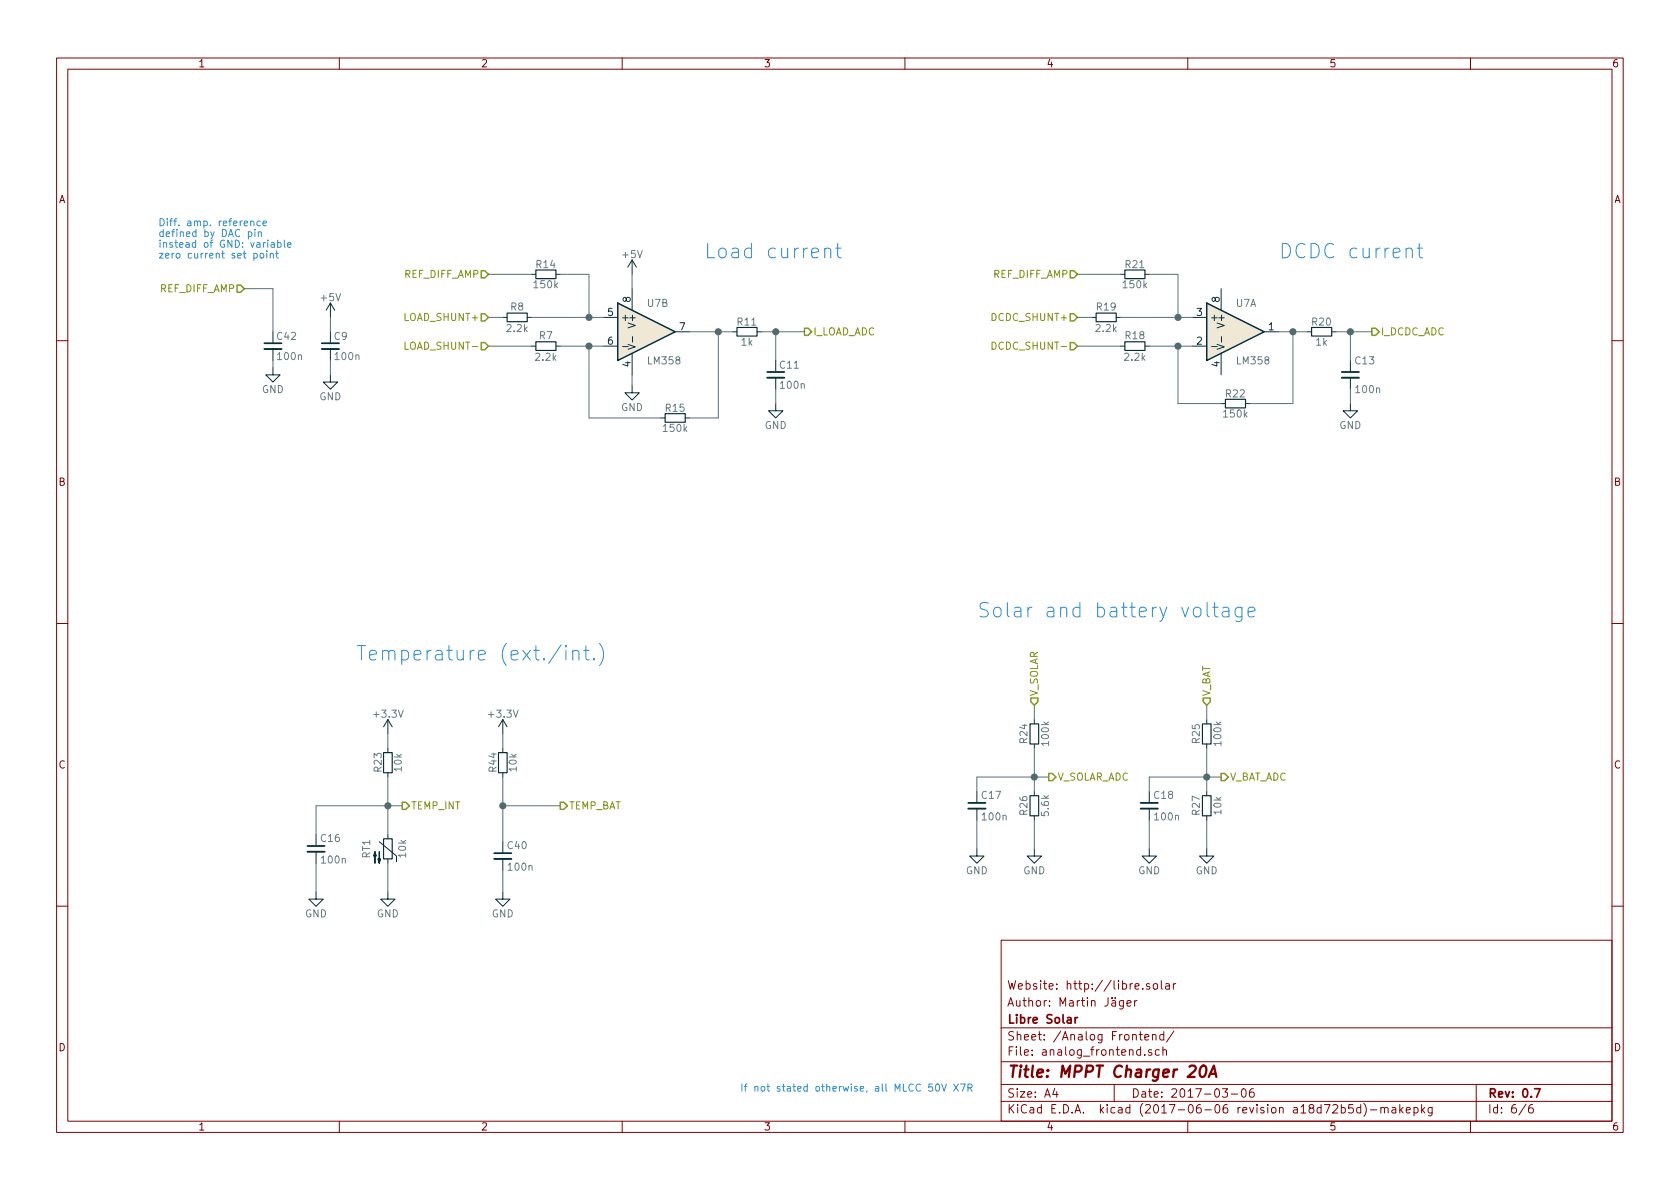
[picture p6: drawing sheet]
EESchema Schematic File Version 2
LIBS:MPPT_charger_20A-rescue
LIBS:LibreSolar
LIBS:IEC-60617
LIBS:power
LIBS:device
LIBS:regul
LIBS:switches
LIBS:conn
LIBS:logo
LIBS:mechanical
LIBS:MPPT_charger_20A-cache
EELAYER 26 0
EELAYER END
$Descr A4 11693 8268
encoding utf-8
Sheet 6 6
Title "MPPT Charger 20A"
Date "2017-03-06"
Rev "0.7"
Comp "Libre Solar"
Comment1 "Author: Martin Jäger"
Comment2 "Website: http://libre.solar"
Comment3 ""
Comment4 ""
$EndDescr
$Comp
L GND #PWR077
U 1 1
P 2200 6200
F 0 "#PWR077" H 2200 5950 50  0001 C CNN
F 1 "GND" H 2200 6050 50  0000 C CNN
F 2 "" H 2200 6200 50  0000 C CNN
F 3 "" H 2200 6200 50  0000 C CNN
	1    2200 6200
	1    0    0    -1  
$EndComp
$Comp
L GND #PWR078
U 1 1
P 6800 5900
F 0 "#PWR078" H 6800 5650 50  0001 C CNN
F 1 "GND" H 6800 5750 50  0000 C CNN
F 2 "" H 6800 5900 50  0000 C CNN
F 3 "" H 6800 5900 50  0000 C CNN
	1    6800 5900
	1    0    0    -1  
$EndComp
$Comp
L GND #PWR079
U 1 1
P 7200 5900
F 0 "#PWR079" H 7200 5650 50  0001 C CNN
F 1 "GND" H 7200 5750 50  0000 C CNN
F 2 "" H 7200 5900 50  0000 C CNN
F 3 "" H 7200 5900 50  0000 C CNN
	1    7200 5900
	1    0    0    -1  
$EndComp
$Comp
L GND #PWR080
U 1 1
P 8000 5900
F 0 "#PWR080" H 8000 5650 50  0001 C CNN
F 1 "GND" H 8000 5750 50  0000 C CNN
F 2 "" H 8000 5900 50  0000 C CNN
F 3 "" H 8000 5900 50  0000 C CNN
	1    8000 5900
	1    0    0    -1  
$EndComp
$Comp
L GND #PWR081
U 1 1
P 8400 5900
F 0 "#PWR081" H 8400 5650 50  0001 C CNN
F 1 "GND" H 8400 5750 50  0000 C CNN
F 2 "" H 8400 5900 50  0000 C CNN
F 3 "" H 8400 5900 50  0000 C CNN
	1    8400 5900
	1    0    0    -1  
$EndComp
$Comp
L R R27
U 1 1
P 8400 5600
F 0 "R27" V 8325 5600 50  0000 C CNN
F 1 "10k" V 8475 5600 50  0000 C CNN
F 2 "LibreSolar:R_0603_1608" V 8225 5500 50  0001 C CNN
F 3 "" H 8400 5600 50  0000 C CNN
F 4 "Yageo" H 750 -200 50  0001 C CNN "Manufacturer"
F 5 "RC0603FR-07150KL" H 750 -200 50  0001 C CNN "PartNumber"
F 6 "" H 750 -200 50  0001 C CNN "SPR"
F 7 "" H 750 -200 50  0001 C CNN "SPN"
F 8 "" H 750 -200 50  0001 C CNN "SPURL"
	1    8400 5600
	1    0    0    -1  
$EndComp
$Comp
L R R25
U 1 1
P 8400 5100
F 0 "R25" V 8325 5100 50  0000 C CNN
F 1 "100k" V 8475 5100 50  0000 C CNN
F 2 "LibreSolar:R_0603_1608" V 8225 5000 50  0001 C CNN
F 3 "" H 8400 5100 50  0000 C CNN
F 4 "Yageo" H 750 -200 50  0001 C CNN "Manufacturer"
F 5 "RC0603FR-07100KL" H 750 -200 50  0001 C CNN "PartNumber"
F 6 "" H 750 -200 50  0001 C CNN "SPR"
F 7 "" H 750 -200 50  0001 C CNN "SPN"
F 8 "" H 750 -200 50  0001 C CNN "SPURL"
	1    8400 5100
	1    0    0    -1  
$EndComp
$Comp
L R R24
U 1 1
P 7200 5100
F 0 "R24" V 7125 5100 50  0000 C CNN
F 1 "100k" V 7275 5100 50  0000 C CNN
F 2 "LibreSolar:R_0603_1608" V 7025 5000 50  0001 C CNN
F 3 "" H 7200 5100 50  0000 C CNN
F 4 "Yageo" H 750 -200 50  0001 C CNN "Manufacturer"
F 5 "RC0603FR-07100KL" H 750 -200 50  0001 C CNN "PartNumber"
F 6 "" H 750 -200 50  0001 C CNN "SPR"
F 7 "" H 750 -200 50  0001 C CNN "SPN"
F 8 "" H 750 -200 50  0001 C CNN "SPURL"
	1    7200 5100
	1    0    0    -1  
$EndComp
$Comp
L R R26
U 1 1
P 7200 5600
F 0 "R26" V 7125 5600 50  0000 C CNN
F 1 "5.6k" V 7275 5600 50  0000 C CNN
F 2 "LibreSolar:R_0603_1608" V 7025 5500 50  0001 C CNN
F 3 "" H 7200 5600 50  0000 C CNN
F 4 "Yageo" H 750 -200 50  0001 C CNN "Manufacturer"
F 5 "RC0603FR-075K6L" H 750 -200 50  0001 C CNN "PartNumber"
F 6 "" H 750 -200 50  0001 C CNN "SPR"
F 7 "" H 750 -200 50  0001 C CNN "SPN"
F 8 "" H 750 -200 50  0001 C CNN "SPURL"
	1    7200 5600
	1    0    0    -1  
$EndComp
$Comp
L C C18
U 1 1
P 8000 5600
F 0 "C18" H 8025 5675 50  0000 L CNN
F 1 "100n" H 8025 5525 50  0000 L CNN
F 2 "LibreSolar:C_0603_1608" H 8000 5400 50  0001 C CNN
F 3 "" H 8025 5675 50  0000 C CNN
F 4 "Murata" H 700 -200 50  0001 C CNN "Manufacturer"
F 5 "GRM188R71H104KA93D" H 700 -200 50  0001 C CNN "PartNumber"
F 6 "" H 700 -200 50  0001 C CNN "SPR"
F 7 "" H 700 -200 50  0001 C CNN "SPN"
F 8 "" H 700 -200 50  0001 C CNN "SPURL"
	1    8000 5600
	1    0    0    -1  
$EndComp
$Comp
L C C17
U 1 1
P 6800 5600
F 0 "C17" H 6825 5675 50  0000 L CNN
F 1 "100n" H 6825 5525 50  0000 L CNN
F 2 "LibreSolar:C_0603_1608" H 6800 5400 50  0001 C CNN
F 3 "" H 6825 5675 50  0000 C CNN
F 4 "Murata" H 650 -200 50  0001 C CNN "Manufacturer"
F 5 "GRM188R71H104KA93D" H 650 -200 50  0001 C CNN "PartNumber"
F 6 "" H 650 -200 50  0001 C CNN "SPR"
F 7 "" H 650 -200 50  0001 C CNN "SPN"
F 8 "" H 650 -200 50  0001 C CNN "SPURL"
	1    6800 5600
	1    0    0    -1  
$EndComp
$Comp
L GND #PWR082
U 1 1
P 2700 6200
F 0 "#PWR082" H 2700 5950 50  0001 C CNN
F 1 "GND" H 2700 6050 50  0000 C CNN
F 2 "" H 2700 6200 50  0000 C CNN
F 3 "" H 2700 6200 50  0000 C CNN
	1    2700 6200
	1    0    0    -1  
$EndComp
$Comp
L C C16
U 1 1
P 2200 5900
F 0 "C16" H 2225 5975 50  0000 L CNN
F 1 "100n" H 2225 5825 50  0000 L CNN
F 2 "LibreSolar:C_0603_1608" H 2200 5700 50  0001 C CNN
F 3 "" H 2225 5975 50  0000 C CNN
F 4 "Murata" H -6600 50  50  0001 C CNN "Manufacturer"
F 5 "GRM188R71H104KA93D" H -6600 50  50  0001 C CNN "PartNumber"
F 6 "" H -6600 50  50  0001 C CNN "SPR"
F 7 "" H -6600 50  50  0001 C CNN "SPN"
F 8 "" H -6600 50  50  0001 C CNN "SPURL"
	1    2200 5900
	1    0    0    -1  
$EndComp
$Comp
L +3.3V #PWR083
U 1 1
P 2700 5100
F 0 "#PWR083" H 2700 4950 50  0001 C CNN
F 1 "+3.3V" H 2700 5240 50  0000 C CNN
F 2 "" H 2700 5100 50  0000 C CNN
F 3 "" H 2700 5100 50  0000 C CNN
	1    2700 5100
	1    0    0    -1  
$EndComp
$Comp
L R R23
U 1 1
P 2700 5300
F 0 "R23" V 2630 5300 50  0000 C CNN
F 1 "10k" V 2770 5300 50  0000 C CNN
F 2 "LibreSolar:R_0603_1608" H 2700 5300 50  0001 C CNN
F 3 "" H 2700 5300 50  0000 C CNN
F 4 "Yageo" H -6600 100 50  0001 C CNN "Manufacturer"
F 5 "RC0603FR-07150KL" H -6600 100 50  0001 C CNN "PartNumber"
F 6 "" H -6600 100 50  0001 C CNN "SPR"
F 7 "" H -6600 100 50  0001 C CNN "SPN"
F 8 "" H -6600 100 50  0001 C CNN "SPURL"
	1    2700 5300
	1    0    0    -1  
$EndComp
$Comp
L Thermistor_NTC RT1
U 1 1
P 2700 5900
F 0 "RT1" V 2550 5900 50  0000 C CNN
F 1 "10k" V 2800 5900 50  0000 C CNN
F 2 "LibreSolar:R_0603_1608" H 2700 5950 50  0001 C CNN
F 3 "" H 2700 5950 50  0001 C CNN
F 4 "TDK" H -6600 50  50  0001 C CNN "Manufacturer"
F 5 "NTCG163JF103FT1S" H -6600 50  50  0001 C CNN "PartNumber"
	1    2700 5900
	1    0    0    -1  
$EndComp
$Comp
L GND #PWR084
U 1 1
P 4400 2675
F 0 "#PWR084" H 4400 2425 50  0001 C CNN
F 1 "GND" H 4400 2525 50  0000 C CNN
F 2 "" H 4400 2675 50  0000 C CNN
F 3 "" H 4400 2675 50  0000 C CNN
	1    4400 2675
	1    0    0    -1  
$EndComp
$Comp
L GND #PWR085
U 1 1
P 9400 2800
F 0 "#PWR085" H 9400 2550 50  0001 C CNN
F 1 "GND" H 9400 2650 50  0000 C CNN
F 2 "" H 9400 2800 50  0000 C CNN
F 3 "" H 9400 2800 50  0000 C CNN
	1    9400 2800
	1    0    0    -1  
$EndComp
$Comp
L C C13
U 1 1
P 9400 2600
F 0 "C13" H 9425 2700 50  0000 L CNN
F 1 "100n" H 9425 2500 50  0000 L CNN
F 2 "LibreSolar:C_0603_1608" H 9438 2450 50  0001 C CNN
F 3 "" H 9400 2600 50  0001 C CNN
F 4 "Murata" H -950 -1600 50  0001 C CNN "Manufacturer"
F 5 "GRM188R71H104KA93D" H -950 -1600 50  0001 C CNN "PartNumber"
F 6 "" H -950 -1600 50  0001 C CNN "SPR"
F 7 "" H -950 -1600 50  0001 C CNN "SPN"
F 8 "" H -950 -1600 50  0001 C CNN "SPURL"
	1    9400 2600
	1    0    0    -1  
$EndComp
$Comp
L C C9
U 1 1
P 2300 2400
F 0 "C9" H 2320 2470 50  0000 L CNN
F 1 "100n" H 2320 2330 50  0000 L CNN
F 2 "LibreSolar:C_0603_1608" H 2300 2400 50  0001 C CNN
F 3 "" H 2300 2400 50  0000 C CNN
F 4 "Murata" H -600 -3975 50  0001 C CNN "Manufacturer"
F 5 "GRM188R71H104KA93D" H -600 -3975 50  0001 C CNN "PartNumber"
F 6 "" H -600 -3975 50  0001 C CNN "SPR"
F 7 "" H -600 -3975 50  0001 C CNN "SPN"
F 8 "" H -600 -3975 50  0001 C CNN "SPURL"
	1    2300 2400
	1    0    0    -1  
$EndComp
$Comp
L +5V #PWR086
U 1 1
P 4400 1900
F 0 "#PWR086" H 4400 1750 50  0001 C CNN
F 1 "+5V" H 4400 2040 50  0000 C CNN
F 2 "" H 4400 1900 50  0000 C CNN
F 3 "" H 4400 1900 50  0000 C CNN
	1    4400 1900
	1    0    0    -1  
$EndComp
$Comp
L C C11
U 1 1
P 5400 2600
F 0 "C11" H 5420 2670 50  0000 L CNN
F 1 "100n" H 5420 2530 50  0000 L CNN
F 2 "LibreSolar:C_0603_1608" H 5400 2600 50  0001 C CNN
F 3 "" H 5400 2600 50  0000 C CNN
F 4 "Murata" H 1650 -4500 50  0001 C CNN "Manufacturer"
F 5 "GRM188R71H104KA93D" H 1650 -4500 50  0001 C CNN "PartNumber"
F 6 "" H 1650 -4500 50  0001 C CNN "SPR"
F 7 "" H 1650 -4500 50  0001 C CNN "SPN"
F 8 "" H 1650 -4500 50  0001 C CNN "SPURL"
	1    5400 2600
	1    0    0    -1  
$EndComp
$Comp
L GND #PWR087
U 1 1
P 5400 2800
F 0 "#PWR087" H 5400 2550 50  0001 C CNN
F 1 "GND" H 5400 2650 50  0000 C CNN
F 2 "" H 5400 2800 50  0000 C CNN
F 3 "" H 5400 2800 50  0000 C CNN
	1    5400 2800
	1    0    0    -1  
$EndComp
$Comp
L R R7
U 1 1
P 3800 2400
F 0 "R7" V 3725 2400 50  0000 C CNN
F 1 "2.2k" V 3875 2400 50  0000 C CNN
F 2 "LibreSolar:R_0603_1608" V 3625 2300 50  0001 C CNN
F 3 "" H 3800 2400 50  0000 C CNN
F 4 "Yageo" H 2350 -3900 50  0001 C CNN "Manufacturer"
F 5 "RC0603FR-072K2L" H 2350 -3900 50  0001 C CNN "PartNumber"
F 6 "" H 2350 -3900 50  0001 C CNN "SPR"
F 7 "" H 2350 -3900 50  0001 C CNN "SPN"
F 8 "" H 2350 -3900 50  0001 C CNN "SPURL"
	1    3800 2400
	0    1    1    0   
$EndComp
$Comp
L R R8
U 1 1
P 3600 2200
F 0 "R8" V 3525 2200 50  0000 C CNN
F 1 "2.2k" V 3675 2200 50  0000 C CNN
F 2 "LibreSolar:R_0603_1608" V 3425 2100 50  0001 C CNN
F 3 "" H 3600 2200 50  0000 C CNN
F 4 "Yageo" H 1550 -4100 50  0001 C CNN "Manufacturer"
F 5 "RC0603FR-072K2L" H 1550 -4100 50  0001 C CNN "PartNumber"
F 6 "" H 1550 -4100 50  0001 C CNN "SPR"
F 7 "" H 1550 -4100 50  0001 C CNN "SPN"
F 8 "" H 1550 -4100 50  0001 C CNN "SPURL"
	1    3600 2200
	0    1    1    0   
$EndComp
$Comp
L R R11
U 1 1
P 5200 2300
F 0 "R11" V 5130 2300 50  0000 C CNN
F 1 "1k" V 5270 2300 50  0000 C CNN
F 2 "LibreSolar:R_0603_1608" H 5200 2300 50  0001 C CNN
F 3 "" H 5200 2300 50  0000 C CNN
F 4 "Yageo" H 1750 -4450 50  0001 C CNN "Manufacturer"
F 5 "RC0603FR-071KL" H 1750 -4450 50  0001 C CNN "PartNumber"
F 6 "" H 1750 -4450 50  0001 C CNN "SPR"
F 7 "" H 1750 -4450 50  0001 C CNN "SPN"
F 8 "" H 1750 -4450 50  0001 C CNN "SPURL"
	1    5200 2300
	0    -1   1    0   
$EndComp
$Comp
L R R15
U 1 1
P 4700 2900
F 0 "R15" V 4630 2900 50  0000 C CNN
F 1 "150k" V 4770 2900 50  0000 C CNN
F 2 "LibreSolar:R_0603_1608" H 4700 2900 50  0001 C CNN
F 3 "" H 4700 2900 50  0000 C CNN
F 4 "Yageo" H 1850 -4475 50  0001 C CNN "Manufacturer"
F 5 "RC0603FR-07150KL" H 1850 -4475 50  0001 C CNN "PartNumber"
F 6 "" H 1850 -4475 50  0001 C CNN "SPR"
F 7 "" H 1850 -4475 50  0001 C CNN "SPN"
F 8 "" H 1850 -4475 50  0001 C CNN "SPURL"
	1    4700 2900
	0    -1   1    0   
$EndComp
$Comp
L R R14
U 1 1
P 3800 1900
F 0 "R14" V 3730 1900 50  0000 C CNN
F 1 "150k" V 3870 1900 50  0000 C CNN
F 2 "LibreSolar:R_0603_1608" H 3800 1900 50  0001 C CNN
F 3 "" H 3800 1900 50  0000 C CNN
F 4 "Yageo" H 1750 -5275 50  0001 C CNN "Manufacturer"
F 5 "RC0603FR-07150KL" H 1750 -5275 50  0001 C CNN "PartNumber"
F 6 "" H 1750 -5275 50  0001 C CNN "SPR"
F 7 "" H 1750 -5275 50  0001 C CNN "SPN"
F 8 "" H 1750 -5275 50  0001 C CNN "SPURL"
	1    3800 1900
	0    -1   1    0   
$EndComp
$Comp
L LM358 U7
U 1 1
P 8600 2300
F 0 "U7" H 8600 2500 50  0000 L CNN
F 1 "LM358" H 8600 2100 50  0000 L CNN
F 2 "Housings_SOIC:SOIC-8_3.9x4.9mm_Pitch1.27mm" H 8600 2300 50  0001 C CNN
F 3 "" H 8600 2300 50  0001 C CNN
F 4 "Texas Instruments" H 5950 -4450 50  0001 C CNN "Manufacturer"
F 5 "LM358PSR" H 5950 -4450 50  0001 C CNN "PartNumber"
F 6 "" H 5950 -4450 50  0001 C CNN "SPR"
F 7 "" H 5950 -4450 50  0001 C CNN "SPN"
F 8 "" H 5950 -4450 50  0001 C CNN "SPURL"
	1    8600 2300
	1    0    0    -1  
$EndComp
$Comp
L R R19
U 1 1
P 7700 2200
F 0 "R19" V 7625 2200 50  0000 C CNN
F 1 "2.2k" V 7775 2200 50  0000 C CNN
F 2 "LibreSolar:R_0603_1608" H 7700 2200 50  0001 C CNN
F 3 "" H 7700 2200 50  0000 C CNN
F 4 "Yageo" H -1100 -1250 50  0001 C CNN "Manufacturer"
F 5 "RC0603FR-072K2L" H -1100 -1250 50  0001 C CNN "PartNumber"
	1    7700 2200
	0    1    1    0   
$EndComp
$Comp
L R R18
U 1 1
P 7900 2400
F 0 "R18" V 7825 2400 50  0000 C CNN
F 1 "2.2k" V 7975 2400 50  0000 C CNN
F 2 "LibreSolar:R_0603_1608" H 7900 2400 50  0001 C CNN
F 3 "" H 7900 2400 50  0000 C CNN
F 4 "Yageo" H -300 -1050 50  0001 C CNN "Manufacturer"
F 5 "RC0603FR-072K2L" H -300 -1050 50  0001 C CNN "PartNumber"
	1    7900 2400
	0    1    1    0   
$EndComp
$Comp
L LM358 U7
U 2 1
P 4500 2300
F 0 "U7" H 4500 2500 50  0000 L CNN
F 1 "LM358" H 4500 2100 50  0000 L CNN
F 2 "Housings_SOIC:SOIC-8_3.9x4.9mm_Pitch1.27mm" H 4500 2300 50  0001 C CNN
F 3 "" H 4500 2300 50  0001 C CNN
F 4 "Texas Instruments" H -4900 -1550 50  0001 C CNN "Manufacturer"
F 5 "LM358PSR" H -4900 -1550 50  0001 C CNN "PartNumber"
F 6 "" H -4900 -1550 50  0001 C CNN "SPR"
F 7 "" H -4900 -1550 50  0001 C CNN "SPN"
F 8 "" H -4900 -1550 50  0001 C CNN "SPURL"
	2    4500 2300
	1    0    0    -1  
$EndComp
$Comp
L R R22
U 1 1
P 8600 2800
F 0 "R22" V 8530 2800 50  0000 C CNN
F 1 "150k" V 8670 2800 50  0000 C CNN
F 2 "LibreSolar:R_0603_1608" H 8600 2800 50  0001 C CNN
F 3 "" H 8600 2800 50  0000 C CNN
F 4 "Yageo" H -775 -1550 50  0001 C CNN "Manufacturer"
F 5 "RC0603FR-07150KL" H -775 -1550 50  0001 C CNN "PartNumber"
F 6 "" H -775 -1550 50  0001 C CNN "SPR"
F 7 "" H -775 -1550 50  0001 C CNN "SPN"
F 8 "" H -775 -1550 50  0001 C CNN "SPURL"
	1    8600 2800
	0    -1   1    0   
$EndComp
$Comp
L R R21
U 1 1
P 7900 1900
F 0 "R21" V 7830 1900 50  0000 C CNN
F 1 "150k" V 7970 1900 50  0000 C CNN
F 2 "LibreSolar:R_0603_1608" H 7900 1900 50  0001 C CNN
F 3 "" H 7900 1900 50  0000 C CNN
F 4 "Yageo" H -900 -2350 50  0001 C CNN "Manufacturer"
F 5 "RC0603FR-07150KL" H -900 -2350 50  0001 C CNN "PartNumber"
F 6 "" H -900 -2350 50  0001 C CNN "SPR"
F 7 "" H -900 -2350 50  0001 C CNN "SPN"
F 8 "" H -900 -2350 50  0001 C CNN "SPURL"
	1    7900 1900
	0    1    1    0   
$EndComp
$Comp
L R R20
U 1 1
P 9200 2300
F 0 "R20" V 9130 2300 50  0000 C CNN
F 1 "1k" V 9270 2300 50  0000 C CNN
F 2 "LibreSolar:R_0603_1608" H 9200 2300 50  0001 C CNN
F 3 "" H 9200 2300 50  0000 C CNN
F 4 "Yageo" H -900 -1550 50  0001 C CNN "Manufacturer"
F 5 "RC0603FR-071KL" H -900 -1550 50  0001 C CNN "PartNumber"
F 6 "" H -900 -1550 50  0001 C CNN "SPR"
F 7 "" H -900 -1550 50  0001 C CNN "SPN"
F 8 "" H -900 -1550 50  0001 C CNN "SPURL"
	1    9200 2300
	0    -1   1    0   
$EndComp
$Comp
L C C40
U 1 1
P 3500 5950
F 0 "C40" H 3525 6025 50  0000 L CNN
F 1 "100n" H 3525 5875 50  0000 L CNN
F 2 "LibreSolar:C_0603_1608" H 3500 5750 50  0001 C CNN
F 3 "" H 3525 6025 50  0000 C CNN
F 4 "Murata" H -6550 100 50  0001 C CNN "Manufacturer"
F 5 "GRM188R71H104KA93D" H -6550 100 50  0001 C CNN "PartNumber"
F 6 "" H -6550 100 50  0001 C CNN "SPR"
F 7 "" H -6550 100 50  0001 C CNN "SPN"
F 8 "" H -6550 100 50  0001 C CNN "SPURL"
	1    3500 5950
	1    0    0    -1  
$EndComp
$Comp
L GND #PWR088
U 1 1
P 3500 6200
F 0 "#PWR088" H 3500 5950 50  0001 C CNN
F 1 "GND" H 3500 6050 50  0000 C CNN
F 2 "" H 3500 6200 50  0000 C CNN
F 3 "" H 3500 6200 50  0000 C CNN
	1    3500 6200
	1    0    0    -1  
$EndComp
$Comp
L R R44
U 1 1
P 3500 5300
F 0 "R44" V 3430 5300 50  0000 C CNN
F 1 "10k" V 3570 5300 50  0000 C CNN
F 2 "LibreSolar:R_0603_1608" H 3500 5300 50  0001 C CNN
F 3 "" H 3500 5300 50  0000 C CNN
F 4 "Yageo" H -6550 100 50  0001 C CNN "Manufacturer"
F 5 "RC0603FR-07150KL" H -6550 100 50  0001 C CNN "PartNumber"
F 6 "" H -6550 100 50  0001 C CNN "SPR"
F 7 "" H -6550 100 50  0001 C CNN "SPN"
F 8 "" H -6550 100 50  0001 C CNN "SPURL"
	1    3500 5300
	1    0    0    -1  
$EndComp
$Comp
L +3.3V #PWR089
U 1 1
P 3500 5100
F 0 "#PWR089" H 3500 4950 50  0001 C CNN
F 1 "+3.3V" H 3500 5240 50  0000 C CNN
F 2 "" H 3500 5100 50  0000 C CNN
F 3 "" H 3500 5100 50  0000 C CNN
	1    3500 5100
	1    0    0    -1  
$EndComp
Text Notes 4900 1800 0    100  ~ 0
Load current
Text Notes 8900 1800 0    100  ~ 0
DCDC current
Text Notes 6800 4300 0    100  ~ 0
Solar and battery voltage
Text Notes 1100 1800 0    50   ~ 0
Diff. amp. reference\ndefined by DAC pin\ninstead of GND: variable\nzero current set point
Text Notes 5150 7600 0    50   ~ 0
If not stated otherwise, all MLCC 50V X7R
Text HLabel 7300 5400 2    50   Output ~ 0
V_SOLAR_ADC
Text HLabel 8500 5400 2    50   Output ~ 0
V_BAT_ADC
Text HLabel 5600 2300 2    50   Output ~ 0
I_LOAD_ADC
Text HLabel 9550 2300 2    50   Output ~ 0
I_DCDC_ADC
Text HLabel 7500 1900 0    50   Input ~ 0
REF_DIFF_AMP
Text HLabel 3900 5600 2    50   Output ~ 0
TEMP_BAT
Text HLabel 2800 5600 2    50   Output ~ 0
TEMP_INT
Wire Wire Line
	2700 5100 2700 5200
Wire Wire Line
	3700 2400 3400 2400
Wire Wire Line
	3500 2200 3400 2200
Wire Wire Line
	7200 4900 7200 5000
Wire Wire Line
	8400 4900 8400 5000
Wire Wire Line
	6800 5700 6800 5900
Wire Wire Line
	8000 5700 8000 5900
Wire Wire Line
	7200 5700 7200 5900
Wire Wire Line
	8400 5700 8400 5900
Wire Wire Line
	4400 2600 4400 2675
Wire Wire Line
	5400 2700 5400 2800
Wire Wire Line
	9400 2700 9400 2800
Wire Wire Line
	2200 6000 2200 6200
Wire Wire Line
	2700 6000 2700 6200
Wire Wire Line
	9300 2300 9550 2300
Wire Wire Line
	9400 2300 9400 2500
Wire Wire Line
	5300 2300 5600 2300
Wire Wire Line
	5400 2300 5400 2500
Wire Wire Line
	8700 2800 9000 2800
Wire Wire Line
	9000 2800 9000 2300
Wire Wire Line
	8900 2300 9100 2300
Wire Wire Line
	7800 2200 8300 2200
Wire Wire Line
	8200 2200 8200 1900
Wire Wire Line
	3700 2200 4200 2200
Wire Wire Line
	4100 2200 4100 1900
Wire Wire Line
	8000 2400 8300 2400
Wire Wire Line
	8200 2400 8200 2800
Wire Wire Line
	8200 2800 8500 2800
Wire Wire Line
	4800 2300 5100 2300
Wire Wire Line
	4800 2900 5000 2900
Wire Wire Line
	5000 2900 5000 2300
Wire Wire Line
	3900 2400 4200 2400
Wire Wire Line
	4600 2900 4100 2900
Wire Wire Line
	4100 2900 4100 2400
Wire Wire Line
	2200 5800 2200 5600
Wire Wire Line
	2200 5600 2800 5600
Wire Wire Line
	2700 5400 2700 5800
Wire Wire Line
	8000 5400 8000 5500
Wire Wire Line
	8000 5400 8500 5400
Wire Wire Line
	8400 5200 8400 5500
Wire Wire Line
	6800 5400 6800 5500
Wire Wire Line
	6800 5400 7300 5400
Wire Wire Line
	7200 5200 7200 5500
Wire Wire Line
	3500 5100 3500 5200
Wire Wire Line
	3500 5400 3500 5850
Wire Wire Line
	3500 5600 3900 5600
Wire Wire Line
	3500 6050 3500 6200
Connection ~ 9400 2300
Connection ~ 5400 2300
Connection ~ 9000 2300
Connection ~ 8200 2200
Connection ~ 4100 2200
Connection ~ 8200 2400
Connection ~ 5000 2300
Connection ~ 4100 2400
Connection ~ 2700 5600
Connection ~ 8400 5400
Connection ~ 7200 5400
Connection ~ 3500 5600
$Comp
L C C42
U 1 1
P 1900 2400
F 0 "C42" H 1920 2470 50  0000 L CNN
F 1 "100n" H 1920 2330 50  0000 L CNN
F 2 "LibreSolar:C_0603_1608" H 1900 2400 50  0001 C CNN
F 3 "" H 1900 2400 50  0000 C CNN
F 4 "Murata" H -8450 -1800 50  0001 C CNN "Manufacturer"
F 5 "GRM188R71H104KA93D" H -8450 -1800 50  0001 C CNN "PartNumber"
F 6 "" H -8450 -1800 50  0001 C CNN "SPR"
F 7 "" H -8450 -1800 50  0001 C CNN "SPN"
F 8 "" H -8450 -1800 50  0001 C CNN "SPURL"
	1    1900 2400
	1    0    0    -1  
$EndComp
Wire Wire Line
	8200 1900 8000 1900
Wire Wire Line
	1900 2000 1900 2300
$Comp
L GND #PWR090
U 1 1
P 1900 2550
F 0 "#PWR090" H 1900 2300 50  0001 C CNN
F 1 "GND" H 1900 2400 50  0000 C CNN
F 2 "" H 1900 2550 50  0000 C CNN
F 3 "" H 1900 2550 50  0000 C CNN
	1    1900 2550
	1    0    0    -1  
$EndComp
Wire Wire Line
	1900 2500 1900 2550
$Comp
L GND #PWR091
U 1 1
P 2300 2600
F 0 "#PWR091" H 2300 2350 50  0001 C CNN
F 1 "GND" H 2300 2450 50  0000 C CNN
F 2 "" H 2300 2600 50  0000 C CNN
F 3 "" H 2300 2600 50  0000 C CNN
	1    2300 2600
	1    0    0    -1  
$EndComp
Text Notes 2475 4600 0    100  ~ 0
Temperature (ext./int.)
Text HLabel 7200 4900 1    50   Input ~ 0
V_SOLAR
Text HLabel 8400 4900 1    50   Input ~ 0
V_BAT
Text HLabel 7500 2200 0    50   Input ~ 0
DCDC_SHUNT+
Text HLabel 3400 2200 0    50   Input ~ 0
LOAD_SHUNT+
Text HLabel 3400 2400 0    50   Input ~ 0
LOAD_SHUNT-
$Comp
L +5V #PWR092
U 1 1
P 2300 2200
F 0 "#PWR092" H 2300 2050 50  0001 C CNN
F 1 "+5V" H 2300 2340 50  0000 C CNN
F 2 "" H 2300 2200 50  0000 C CNN
F 3 "" H 2300 2200 50  0000 C CNN
	1    2300 2200
	1    0    0    -1  
$EndComp
Wire Wire Line
	2300 2200 2300 2300
Wire Wire Line
	2300 2500 2300 2600
Wire Wire Line
	4400 2000 4400 1900
Text HLabel 7500 2400 0    50   Input ~ 0
DCDC_SHUNT-
Wire Wire Line
	7600 2200 7500 2200
Wire Wire Line
	7500 2400 7800 2400
Wire Wire Line
	4100 1900 3900 1900
Text HLabel 3400 1900 0    50   Input ~ 0
REF_DIFF_AMP
Wire Wire Line
	3700 1900 3400 1900
Wire Wire Line
	7800 1900 7500 1900
Text HLabel 1700 2000 0    50   Input ~ 0
REF_DIFF_AMP
Wire Wire Line
	1900 2000 1700 2000
$EndSCHEMATC
